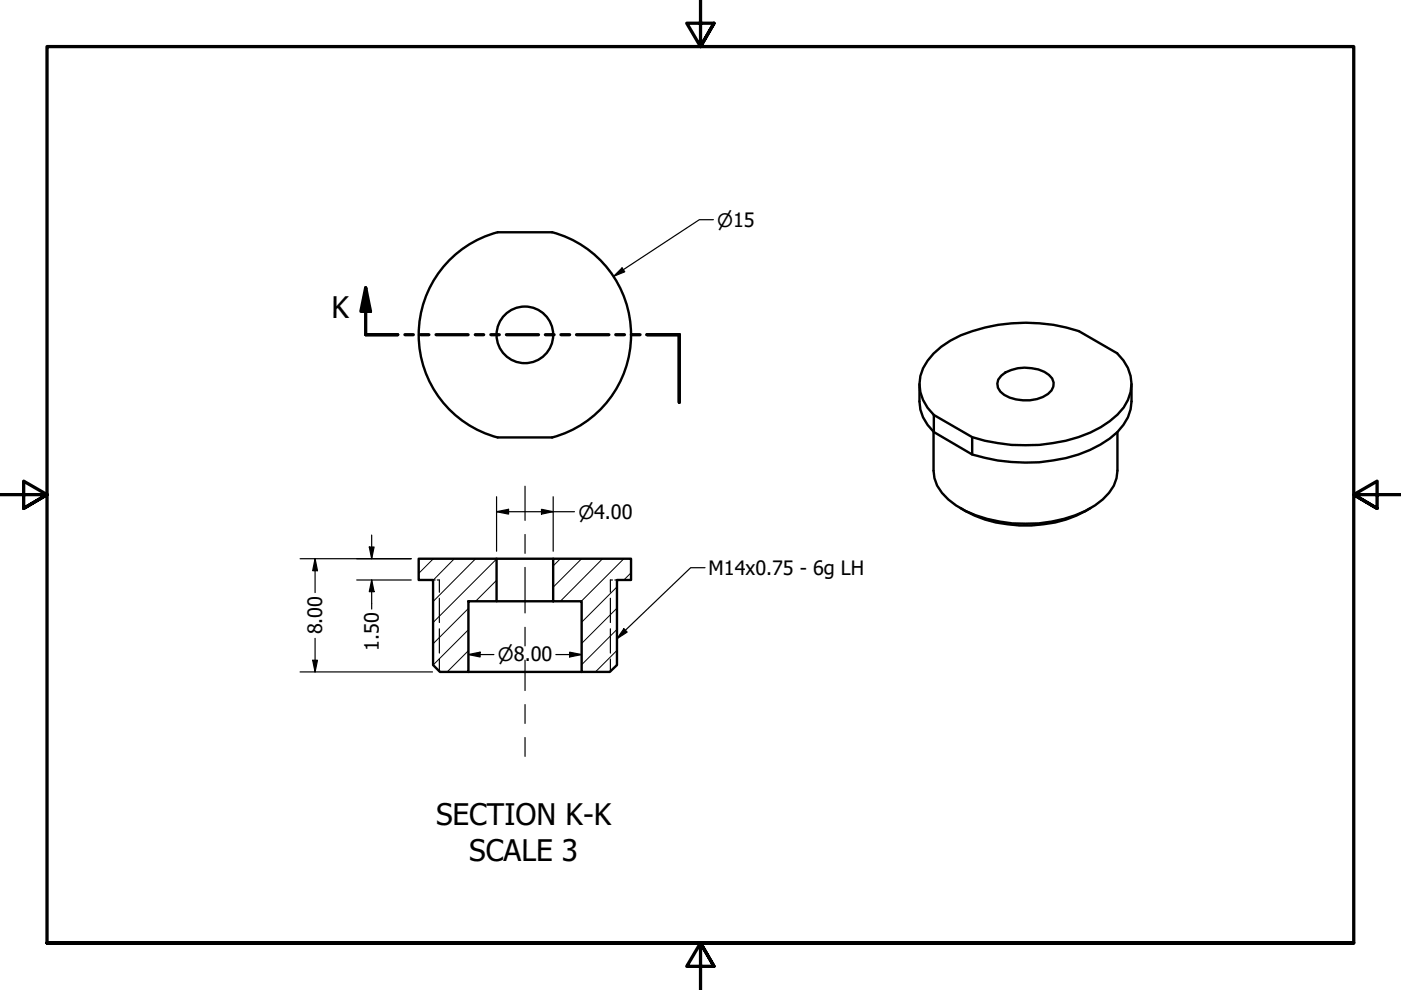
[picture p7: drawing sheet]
<svg xmlns="http://www.w3.org/2000/svg" width="297mm" height="210mm" viewBox="0 0 297 210" stroke-linecap="round" stroke-linejoin="round" font-family="sans-serif">
<!-- layer: Hatch (ANSI) -->
<g fill="none" stroke="#000" stroke-width=".21">
<path d="M91.9 118.5l-3.1 3.1M96.3 118.5l-4.5 4.5M100.8 118.5l-9 9M105.3 118.5l-13.5 13.5M118.8 118.5l-1.5 1.5M123.3 118.5l-6 6M127.8 118.5l-9 9M132.3 118.5l-9 9M99.3 138l-4.5 4.5M99.3 133.5l-7.5 7.5M99.3 129l-7.5 7.5M105.3 123l-4.5 4.5"/>
<path d="M130.8 137.9l-4.6 4.6M130.8 133.4l-7.5 7.5M130.8 128.9l-7.5 7.5M130.8 124.4l-7.5 7.5M133.8 121.4l-1.5 1.6M99.3 142.5h.1"/>
</g>
<!-- layer: Visible (ANSI) -->
<g fill="none" stroke="#000" stroke-width=".51">
<path d="M117.1 49.2a22.5 22.5 0 0 1 16.7 21.8 22.5 22.5 0 0 1-16.8 21.8M117.1 49.2h-11.6a22.5 22.5 0 0 0-16.7 21.8 22.5 22.5 0 0 0 16.7 21.8l11.6-.1M212.3 79.7a8.7 8.7 0 0 1 10.1-.2 2.39 2.39 0 0 1-.2 4 9 9 0 0 1-9.3 .2 2.46 2.46 0 0 1-.6-4zM194.9 81.4v3.7a9 9 0 0 0 3.1 6.5M197.9 91.6v8.2a8 8 0 0 0 3.1 6.1 24.2 24.2 0 0 0 13.6 5.1 29.3 29.3 0 0 0 17.6-3.8 9.5 9.5 0 0 0 4.7-7.4v-8.2M198 88l8.1 4.7v3.7l-8.1-4.8zM198 88a8.5 8.5 0 0 1-.1-13 21.2 21.2 0 0 1 11-5.6 36.8 36.8 0 0 1 19.8 .8l8.2 4.7a8.5 8.5 0 0 1 0 13 24.6 24.6 0 0 1-13.7 6.1 36.1 36.1 0 0 1-17.1-1.3M239.9 81.4v3.7a9.8 9.8 0 0 1-4.6 7.9 31.4 31.4 0 0 1-20.9 5l-2.9-.4-5.4-1.2M88.8 118.5h16.5v9h-6v15h-6l-1.5-1.5v-18h-3zM105.3 118.5h12M117.3 118.5h16.5v4.5h-3v18l-1.5 1.5h-6v-15h-6zM203.6 107.7a26.9 26.9 0 0 0 20.1 3.1 23.2 23.2 0 0 0 7.5-3.1"/>
<path d="M105.3 127.5h12M99.3 142.5h24"/>
<circle cx="111.3" cy="71" r="6"/>
</g>
<!-- layer: Hidden Narrow (ANSI) -->
<path d="M91.8 123h.5M92.7 123h.5v2.6M93.2 126.8v5.2M93.2 133.3v5.2M93.2 139.7v2.6M129.4 126.8v5.2M129.4 133.3v5.2M129.4 139.7v2.6M129.9 123h-.5v2.6M130.4 123h.4" fill="none" stroke="#000" stroke-width=".25"/>
<!-- layer: Section Line (ANSI) -->
<g fill="none" stroke="#000" stroke-width=".7">
<path d="M77.5 61l1 5h-2zM77.5 61v10h6.8M85.9 71h1.7M89.2 71h1.7M92.5 71h6.8M100.8 71h1.8M104.1 71h1.8M107.4 71h6.8M115.6 71h1.9M118.9 71h1.9M122.2 71h6.9M130.6 71h1.8"/>
<path d="M133.9 71h1.8M137.2 71h6.8v14.3"/>
</g>
<path d="M77.5 61l1 5h-2z" fill-rule="evenodd" fill="#000"/>
<!-- layer: Border (ANSI) -->
<path d="M148.5 -.1v10l-2.9-5h5.8l-2.9 5 2.9-5M0 104.9h10l-5-2.9v5.8l5-2.9-5 2.9M297 104.9h-10l5-2.9v5.8l-5-2.9 5 2.9M10 199.9v-190h277v190h-277h277M151.4 204.9l-2.9-5 2.9 5h-5.8l2.9-5v10" fill="none" stroke="#000" stroke-width=".7"/>
<!-- layer: Centerline (ANSI) -->
<path d="M111.3 103.1v7.2M111.3 113.3v4M111.3 120.3v9.7M111.3 133v3.9M111.3 140v6.4M111.3 149.4v4M111.3 156.4v4" fill="none" stroke="#000" stroke-width=".25"/>
<!-- layer: Symbol (ANSI) -->
<path d="M132.3 133.3l.7 .7-2.2 1.4zM149.5 120.4h-3.1l-15.6 15" fill="none" stroke="#000" stroke-width=".25"/>
<path d="M132.3 133.3l.7 .7-2.2 1.4z" fill-rule="evenodd" fill="#000"/>
<!-- layer: Dimension (ANSI) -->
<g fill="none" stroke="#000" stroke-width=".25">
<path d="M131.9 56.8l.6 .8-2.4 1zM151.3 46.6h-3l-18.2 12M63.6 118.5h23.6M66.8 118.5l.5 2.5h-1zM66.8 118.5v7.1M78.3 116h1l-.5 2.5zM78.8 113.4v5.1M105.3 108.5l2.5-.5v1zM105.3 108.5h16.5M105.3 105.3v11.6M114.8 108l2.5 .5-2.5 .5zM117.3 105.3v11.6"/>
<path d="M66.3 140h1l-.5 2.5zM66.8 135.4v7.1M75.6 123h11.6M78.8 123l.5 2.4h-1zM78.8 123v6.1M99.3 138.8l2.5-.5v1zM99.3 138.8h5.4M117.9 138.8h5.4M120.8 138.3l2.5 .5-2.5 .5zM63.6 142.5h28.1"/>
</g>
<g fill="#000">
<path d="M131.9 56.8l.6 .8-2.4 1z" fill-rule="evenodd"/>
<path d="M78.3 116h1l-.5 2.5z" fill-rule="evenodd"/>
<path d="M105.3 108.5l2.5-.5v1z" fill-rule="evenodd"/>
<path d="M114.8 108l2.5 .5-2.5 .5z" fill-rule="evenodd"/>
<path d="M66.3 140h1l-.5 2.5z" fill-rule="evenodd"/>
<path d="M66.8 118.5l.5 2.5h-1z" fill-rule="evenodd"/>
<path d="M78.8 123l.5 2.4h-1z" fill-rule="evenodd"/>
<path d="M99.3 138.8l2.5-.5v1z" fill-rule="evenodd"/>
<path d="M120.8 138.3l2.5 .5-2.5 .5z" fill-rule="evenodd"/>
</g>
<g font-size="6.3">
<text x="70.3" y="67.5">K</text>
<text x="92.5" y="175">SECTION K-K</text>
<text x="99.5" y="182.5">SCALE 3</text>
</g>
<g font-size="4.2">
<text x="150.2" y="121.9">M14x0.75 - 6g LH</text>
<text x="68.3" y="134.5" transform="rotate(-90 68.3 134.5)">8.00</text>
<text x="80.3" y="138" transform="rotate(-90 80.3 138)">1.50</text>
<text x="112.5" y="140.2">00</text>
</g>
<g font-size="3.9">
<text x="152" y="48.1">⌀15</text>
<text x="122.6" y="110">⌀4.00</text>
<text x="105.5" y="140.2">⌀8.</text>
</g>
</svg>
